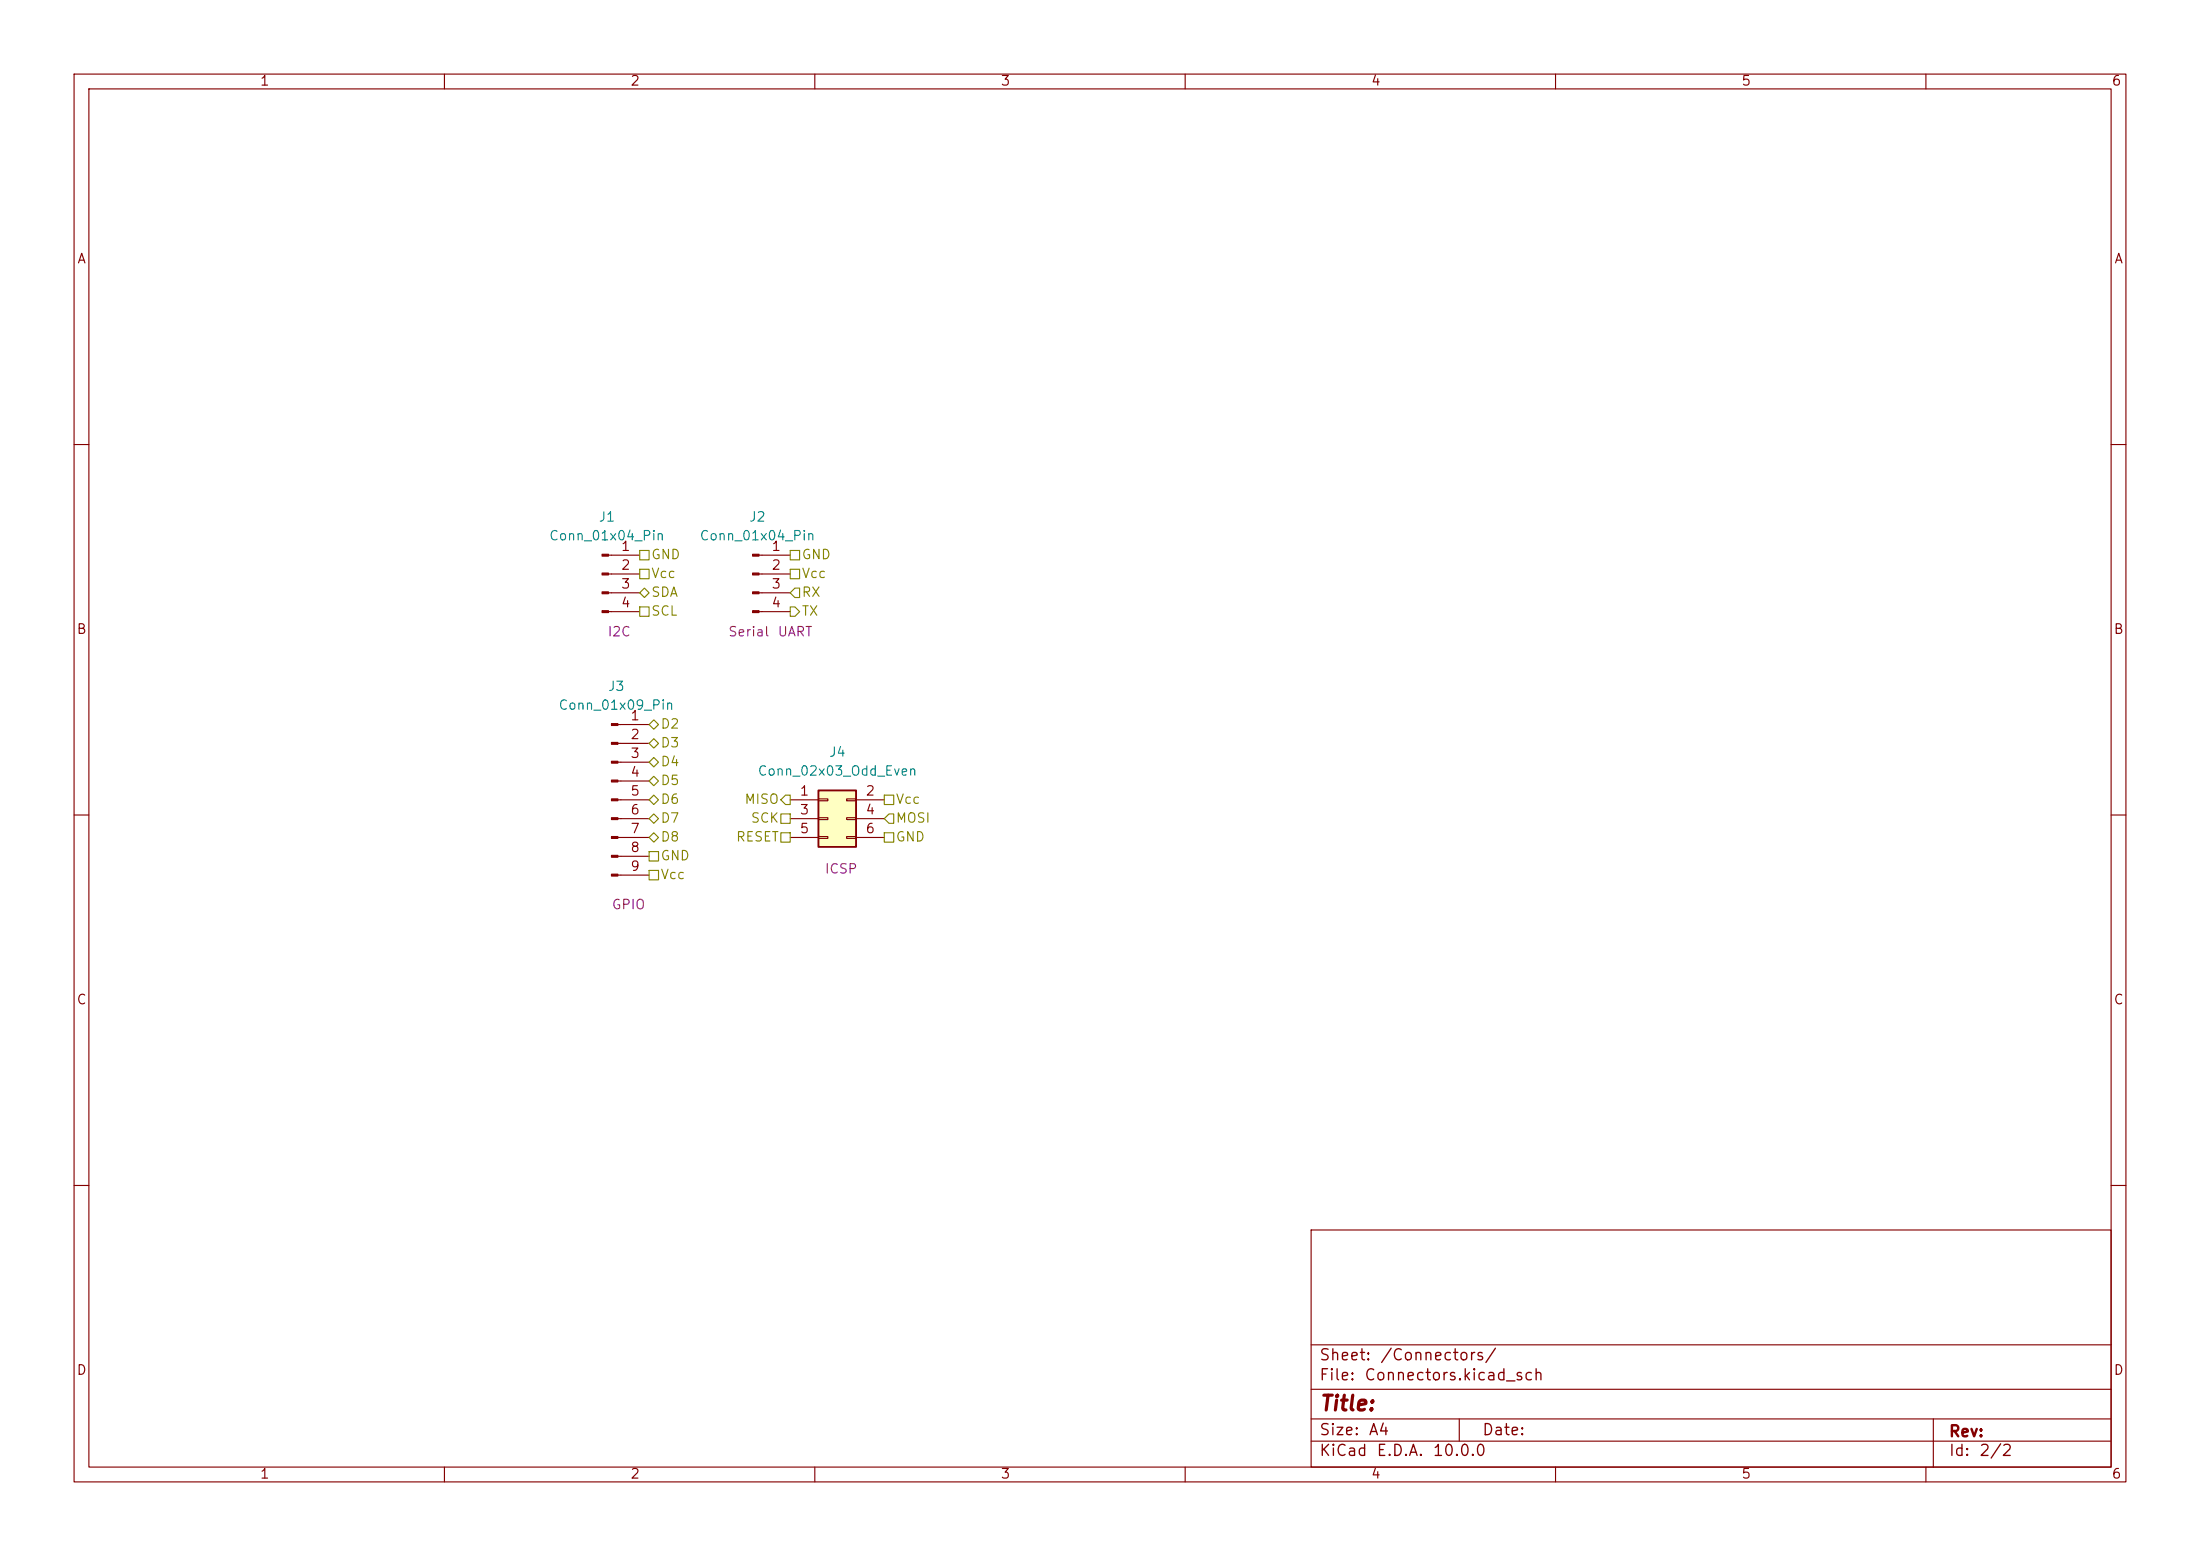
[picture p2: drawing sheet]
<svg xmlns="http://www.w3.org/2000/svg" width="297mm" height="210mm" viewBox="0 0 297 210" stroke-linecap="round" stroke-linejoin="round" font-family="sans-serif">
<g fill="none" stroke="#840000" stroke-width=".15">
<path d="M10 10h277v190h-277zM12 12h273v186h-273zM60 10v2M110 10v2M160 10v2M210 10v2M260 10v2M10 60h2M82.1 74.9h4.3M82.1 77.5h4.3M102.5 74.9h4.2M102.5 77.5h4.2"/>
<path d="M285 60h2M82.1 80h4.3M82.1 82.6h4.3M83.4 97.8h4.2M102.5 80h4.2M102.5 82.6h4.2M10 110h2M83.4 100.3h4.2M83.4 102.9h4.2M83.4 105.4h4.2M83.4 108h4.2M83.4 110.5h4.2"/>
<path d="M83.4 113h4.2M83.4 115.6h4.2M83.4 118.1h4.2M285 110h2M10 160h2M177 166h108v32h-108zM285 160h2M60 198v2M110 198v2M160 198v2M177 194.5h108M177 191.5h108"/>
<path d="M177 187.5h108M177 181.5h108M197 191.5v3M210 198v2M260 198v2M261 191.5v6.5"/>
</g>
<g fill="#840000" stroke="#840000" stroke-width=".15">
<path d="M101.6 74.8h.9v.3h-.9z"/>
<path d="M101.6 77.3h.9v.3h-.9z"/>
<path d="M101.6 79.9h.9v.2h-.9z"/>
<path d="M101.6 82.4h.9v.3h-.9z"/>
<path d="M82.5 97.7h.9v.2h-.9z"/>
<path d="M82.5 100.2h.9v.3h-.9z"/>
<path d="M82.5 102.7h.9v.3h-.9z"/>
<path d="M82.5 105.3h.9v.2h-.9z"/>
<path d="M82.5 107.8h.9v.3h-.9z"/>
<path d="M82.5 110.4h.9v.2h-.9z"/>
<path d="M82.5 112.9h.9v.3h-.9z"/>
<path d="M82.5 115.4h.9v.3h-.9z"/>
<path d="M82.5 118h.9v.2h-.9z"/>
<path d="M81.3 74.8h.8v.3h-.8z"/>
<path d="M81.3 77.3h.8v.3h-.8z"/>
<path d="M81.3 79.9h.8v.2h-.8z"/>
<path d="M81.3 82.4h.8v.3h-.8z"/>
</g>
<path d="M110.5 106.7h5.1v7.6h-5.1z" fill="#ffffc2"/>
<path d="M110.5 106.7h5.1v7.6h-5.1z" fill="none" stroke="#840000" stroke-width=".25"/>
<path d="M106.7 108h3.8M106.7 110.5h3.8M106.7 113h3.8M110.5 107.8h1.3v.3h-1.3zM110.5 110.4h1.3v.2h-1.3zM110.5 112.9h1.3v.3h-1.3zM114.3 107.8h1.3v.3h-1.3zM114.3 110.4h1.3v.2h-1.3zM114.3 112.9h1.3v.3h-1.3zM115.6 108h3.8M115.6 110.5h3.8M115.6 113h3.8" fill="none" stroke="#840000" stroke-width=".15"/>
<g fill="none" stroke="#848400" stroke-width=".15">
<path d="M86.4 76.8h1.2v1.3h-1.2zM86.4 74.3h1.2v1.3h-1.2zM106.7 74.3h1.2v1.3h-1.2zM106.7 76.8h1.2v1.3h-1.2zM107.3 79.4h.6v1.2h-.6l-.6-.6zM86.4 81.9h1.2v1.3h-1.2zM86.4 80l.6-.6 .6 .6-.6 .6zM87.6 97.8l.7-.6 .6 .6-.6 .6zM106.7 81.9h.6l.6 .7-.6 .6h-.6zM87.6 105.4l.7-.6 .6 .6-.6 .6zM87.6 108l.7-.7 .6 .7-.6 .6zM87.6 102.9l.7-.7 .6 .7-.6 .6z"/>
<path d="M87.6 100.3l.7-.6 .6 .6-.6 .7zM87.6 110.5l.7-.6 .6 .6-.6 .6zM87.6 114.9h1.3v1.3h-1.3zM87.6 113l.7-.6 .6 .6-.6 .7zM87.6 117.5h1.3v1.2h-1.3zM105.4 109.9h1.3v1.2h-1.3zM105.4 112.4h1.3v1.3h-1.3zM106 107.3h.7v1.3h-.7l-.6-.6zM119.4 112.4h1.2v1.3h-1.2zM119.4 107.3h1.2v1.3h-1.2zM120 109.9h.6v1.2h-.6l-.6-.6z"/>
</g>
<text font-size="2" fill="#840000" x="178" y="190.9">Title:</text>
<g font-size="1.5" fill="#840000">
<text x="178" y="184">Sheet:</text>
<text x="186.2" y="184">/Connectors/</text>
<text x="178" y="186.7">File:</text>
<text x="184.1" y="186.7">Connectors.kicad_sch</text>
<text x="178" y="196.9">KiCad</text>
<text x="178" y="194.1">Size:</text>
<text x="184.7" y="194.1">A4</text>
<text x="185.7" y="196.9">E.D.A.</text>
<text x="193.3" y="196.9">10.0.0</text>
<text x="200" y="194.1">Date:</text>
<text x="263" y="194.3">Rev:</text>
<text x="263" y="196.9">Id:</text>
<text x="267.1" y="196.9">2/2</text>
</g>
<g font-size="1.3" fill="#840000">
<text x="35" y="11.9">1</text>
<text x="85" y="11.9">2</text>
<text x="135" y="11.9">3</text>
<text x="185" y="11.9">4</text>
<text x="235" y="11.9">5</text>
<text x="285" y="11.9">6</text>
<text x="10.3" y="35.9">A</text>
<text x="285.3" y="35.9">A</text>
<text x="83.7" y="74.7">1</text>
<text x="83.7" y="77.2">2</text>
<text x="104.1" y="74.7">1</text>
<text x="104.1" y="77.2">2</text>
<text x="83.7" y="79.8">3</text>
<text x="83.7" y="82.3">4</text>
<text x="104.1" y="79.8">3</text>
<text x="104.1" y="82.3">4</text>
<text x="10.3" y="85.9">B</text>
<text x="285.3" y="85.9">B</text>
<text x="85" y="97.5">1</text>
<text x="85" y="100.1">2</text>
<text x="85" y="102.6">3</text>
<text x="85" y="105.2">4</text>
<text x="85" y="107.7">5</text>
<text x="107.9" y="107.7">1</text>
<text x="116.8" y="107.7">2</text>
<text x="85" y="110.2">6</text>
<text x="85" y="112.8">7</text>
<text x="107.9" y="110.2">3</text>
<text x="107.9" y="112.8">5</text>
<text x="116.8" y="110.2">4</text>
<text x="116.8" y="112.8">6</text>
<text x="85" y="115.3">8</text>
<text x="85" y="117.9">9</text>
<text x="10.3" y="135.9">C</text>
<text x="285.3" y="135.9">C</text>
<text x="10.3" y="185.9">D</text>
<text x="285.3" y="185.9">D</text>
<text x="35" y="199.9">1</text>
<text x="85" y="199.9">2</text>
<text x="135" y="199.9">3</text>
<text x="185" y="199.9">4</text>
<text x="235" y="199.9">5</text>
<text x="285" y="199.9">6</text>
</g>
<g font-size="1.3" fill="#008484">
<text x="80.7" y="70.7">J1</text>
<text x="101" y="70.7">J2</text>
<text x="74" y="73.3">Conn_01x04_Pin</text>
<text x="94.4" y="73.3">Conn_01x04_Pin</text>
<text x="82" y="93.6">J3</text>
<text x="75.3" y="96.1">Conn_01x09_Pin</text>
<text x="102.2" y="105">Conn_02x03_Odd_Even</text>
<text x="111.8" y="102.5">J4</text>
</g>
<g font-size="1.3" fill="#848400">
<text x="87.8" y="75.8">GND</text>
<text x="108.1" y="75.8">GND</text>
<text x="87.8" y="78.3">Vcc</text>
<text x="87.8" y="83.4">SCL</text>
<text x="87.8" y="80.9">SDA</text>
<text x="108.1" y="83.4">TX</text>
<text x="108.1" y="78.3">Vcc</text>
<text x="108.1" y="80.9">RX</text>
<text x="89.1" y="98.7">D2</text>
<text x="89.1" y="101.2">D3</text>
<text x="89.1" y="106.3">D5</text>
<text x="89.1" y="103.7">D4</text>
<text x="89.1" y="108.8">D6</text>
<text x="89.1" y="111.4">D7</text>
<text x="89.1" y="113.9">D8</text>
<text x="99.3" y="113.9">RESET</text>
<text x="100.4" y="108.8">MISO</text>
<text x="101.3" y="111.4">SCK</text>
<text x="120.8" y="111.4">MOSI</text>
<text x="120.8" y="113.9">GND</text>
<text x="120.8" y="108.8">Vcc</text>
<text x="89.1" y="116.4">GND</text>
<text x="89.1" y="119">Vcc</text>
</g>
<g font-size="1.3" fill="#840084">
<text x="81.9" y="86.2">I2C</text>
<text x="98.2" y="86.2">Serial</text>
<text x="104.9" y="86.2">UART</text>
<text x="111.3" y="118.2">ICSP</text>
<text x="82.5" y="123">GPIO</text>
</g>
</svg>
